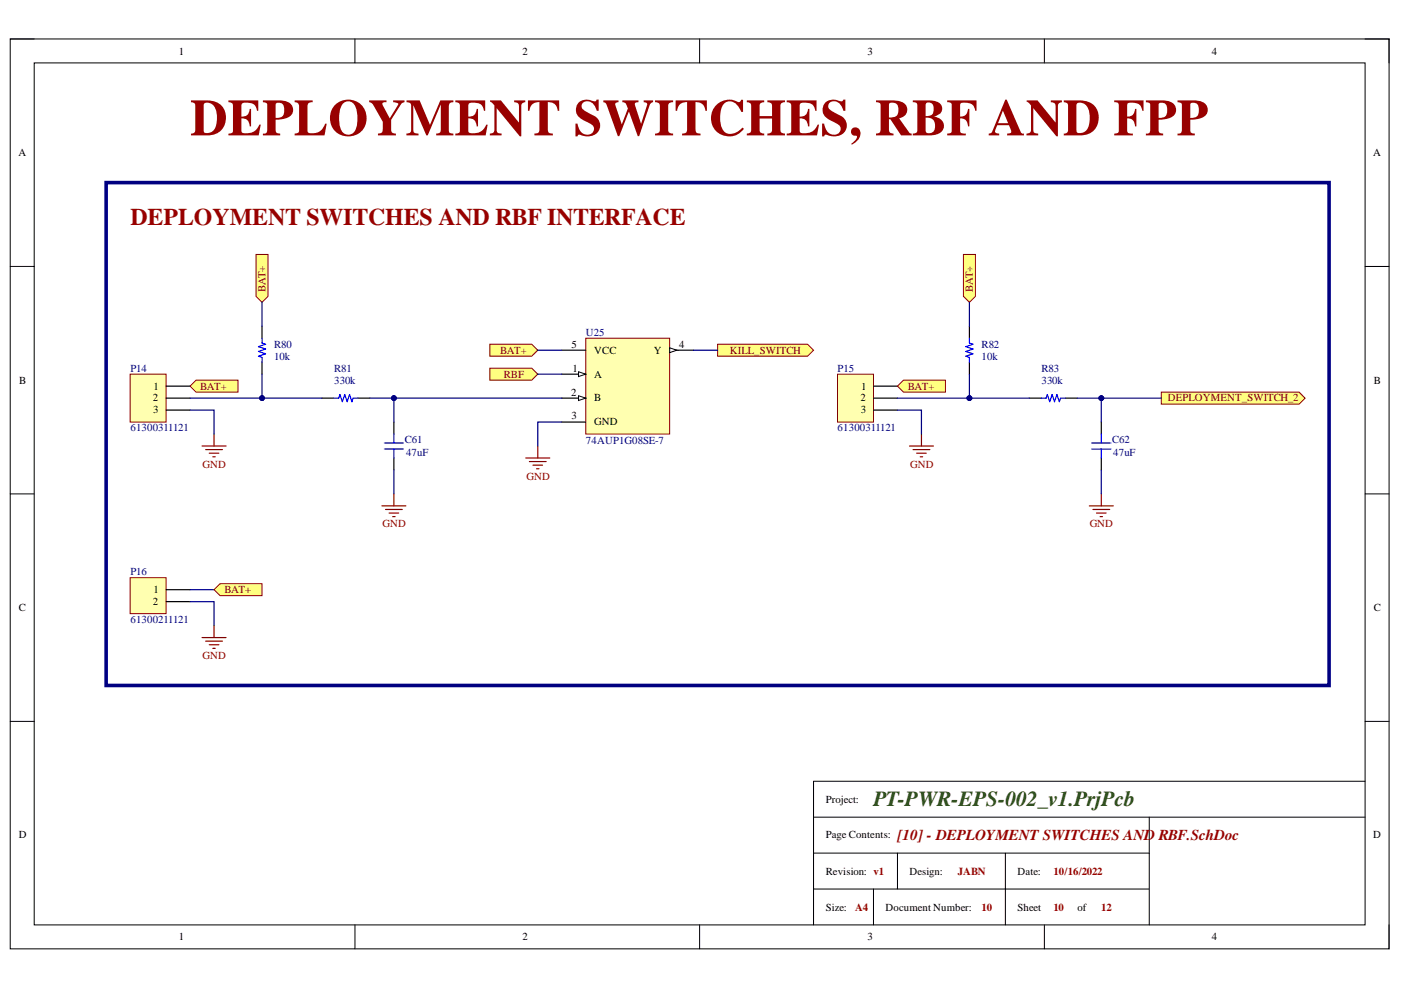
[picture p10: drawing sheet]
<svg xmlns="http://www.w3.org/2000/svg" width="297mm" height="210mm" viewBox="0 0 297 210" stroke-linecap="round" stroke-linejoin="round" font-family="sans-serif">
<path d="M2.2 8.3h292.3v192.9h-292.3z" fill="none" stroke="#000" stroke-width=".21"/>
<path d="M7.3 13.3h282.1v182.8h-282.1z" fill-rule="evenodd" fill="#fff"/>
<g fill="none" stroke="#000" stroke-width=".21">
<path d="M2.2 8.3h5.1M7.3 13.3h282.1v182.8h-282.1zM75.3 8.3v5M148.3 8.3v5M221.4 8.3v5M289.4 8.3h5.1v5M2.2 56.5h5.1M289.4 56.5h5.1M2.2 104.7h5.1M289.4 104.7h5.1M2.2 152.9h5.1M289.4 152.9h5.1"/>
<path d="M172.5 173.3h116.9M243.7 173.3v22.8M289.4 165.6h-116.9v30.5M75.3 196.1v5.1M148.3 196.1v5.1M172.5 180.9h71.2M172.5 188.5h71.2M185.2 188.5v7.6M190.3 180.9v7.6M213.2 180.9v15.2M221.4 196.1v5.1M294.5 196.1v5.1"/>
</g>
<path d="M27.6 79.3h7.6v10.2h-7.6z" fill-rule="evenodd" fill="#ffffb0"/>
<path d="M27.6 79.3h7.6v10.2h-7.6z" fill="none" stroke="#800000" stroke-width=".21"/>
<path d="M55.6 69.2v2.5M55.6 76.8v2.5M35.2 81.9h5.1M35.2 84.4h5.1M35.2 86.9h5.1M68.3 84.4h2.5M75.9 84.4h2.5M83.5 89.5v2.5M83.5 97.1v2.5" fill="none" stroke="#000" stroke-width=".25"/>
<path d="M42.8 94.6h5.1M43.6 95.3h3.6M44.4 96.1h2M45.1 96.9h.5M45.4 92v2.6M81 107.3h5.1M81.7 108h3.6M82.5 108.8h2M83.3 109.5h.5M83.5 104.7v2.6" fill="none" stroke="#800000" stroke-width=".25"/>
<path d="M55.6 71.7v1l.7 .3-1.5 .5 1.5 .5-1.5 .5 1.5 .5-1.5 .5 .8 .3v1M70.8 84.4h1l.3-.7 .5 1.5 .5-1.5 .5 1.5 .5-1.5 .5 1.5 .3-.8h1M81.5 93.9h4M81.5 95.2h4M83.5 92v1.9M83.5 95.2v1.9" fill="none" stroke="#00f" stroke-width=".25"/>
<path d="M177.6 79.3h7.6v10.2h-7.6z" fill-rule="evenodd" fill="#ffffb0"/>
<path d="M177.6 79.3h7.6v10.2h-7.6z" fill="none" stroke="#800000" stroke-width=".21"/>
<path d="M205.5 69.2v2.5M205.5 76.8v2.5M185.2 81.9h5.1M185.2 84.4h5.1M185.2 86.9h5.1M218.2 84.4h2.6M225.9 84.4h2.5M233.5 89.5v2.5M233.5 97.1v2.5" fill="none" stroke="#000" stroke-width=".25"/>
<path d="M192.8 94.6h5.1M193.6 95.3h3.5M194.3 96.1h2.1M195.1 96.9h.5M195.4 92v2.6M231 107.3h5M231.7 108h3.6M232.5 108.8h2M233.2 109.5h.5M233.5 104.7v2.6" fill="none" stroke="#800000" stroke-width=".25"/>
<path d="M205.5 71.7v1l.8 .3-1.5 .5 1.5 .5-1.5 .5 1.5 .5-1.5 .5 .7 .3v1M220.8 84.4h1l.3-.7 .5 1.5 .5-1.5 .5 1.5 .5-1.5 .5 1.5 .3-.8h1M231.5 93.9h4M231.5 95.2h4M233.5 92v1.9M233.5 95.2v1.9" fill="none" stroke="#00f" stroke-width=".25"/>
<path d="M246.2 83.1h29.2l1.3 1.3-1.3 1.3h-29.2z" fill-rule="evenodd" fill="#ffff80"/>
<path d="M246.2 83.1h29.2l1.3 1.3-1.3 1.3h-29.2z" fill="none" stroke="#800000" stroke-width=".21"/>
<path d="M22.5 38.7h259.3v106.6h-259.3z" fill="none" stroke="#000080" stroke-width=".76"/>
<path d="M40.3 81.9l1.3-1.3h8.9v2.5h-8.9z" fill-rule="evenodd" fill="#ffff80"/>
<path d="M40.3 81.9l1.3-1.3h8.9v2.5h-8.9z" fill="none" stroke="#800000" stroke-width=".21"/>
<path d="M54.3 53.9h2.5v8.9l-1.2 1.3-1.3-1.3z" fill-rule="evenodd" fill="#ffff80"/>
<path d="M54.3 53.9h2.5v8.9l-1.2 1.3-1.3-1.3z" fill="none" stroke="#800000" stroke-width=".21"/>
<path d="M190.3 81.9l1.2-1.3h8.9v2.5h-8.9z" fill-rule="evenodd" fill="#ffff80"/>
<path d="M190.3 81.9l1.2-1.3h8.9v2.5h-8.9z" fill="none" stroke="#800000" stroke-width=".21"/>
<path d="M204.3 53.9h2.5v8.9l-1.3 1.3-1.2-1.3z" fill-rule="evenodd" fill="#ffff80"/>
<path d="M204.3 53.9h2.5v8.9l-1.3 1.3-1.2-1.3z" fill="none" stroke="#800000" stroke-width=".21"/>
<path d="M124.2 71.7h17.8v20.3h-17.8z" fill-rule="evenodd" fill="#ffffb0"/>
<path d="M124.2 71.7h17.8v20.3h-17.8z" fill="none" stroke="#800000" stroke-width=".21"/>
<path d="M119.1 74.3h5.1M119.1 79.3h5.1" fill="none" stroke="#000" stroke-width=".25"/>
<path d="M122.7 78.8l1.5 .5-1.5 .5z" fill="#f8fcff"/>
<path d="M122.7 78.8l1.5 .5-1.5 .5z" fill="none" stroke="#000" stroke-width=".21"/>
<path d="M119.1 84.4h5.1" fill="none" stroke="#000" stroke-width=".25"/>
<path d="M122.7 83.9l1.5 .5-1.5 .5z" fill="#f8fcff"/>
<path d="M122.7 83.9l1.5 .5-1.5 .5z" fill="none" stroke="#000" stroke-width=".21"/>
<path d="M142 74.3h5.1M119.1 89.5h5.1" fill="none" stroke="#000" stroke-width=".25"/>
<path d="M142 73.7l1.5 .6-1.5 .5z" fill="#f8fcff"/>
<path d="M142 73.7l1.5 .6-1.5 .5z" fill="none" stroke="#000" stroke-width=".21"/>
<path d="M111.5 97.1h5.1M112.2 97.9h3.6M113 98.6h2M113.8 99.4h.5M114 94.6v2.5" fill="none" stroke="#800000" stroke-width=".25"/>
<path d="M152.1 73h19.1l1.3 1.3-1.3 1.2h-19.1z" fill-rule="evenodd" fill="#ffff80"/>
<path d="M152.1 73h19.1l1.3 1.3-1.3 1.2h-19.1z" fill="none" stroke="#800000" stroke-width=".21"/>
<path d="M103.9 78.1h8.8l1.3 1.2-1.3 1.3h-8.8z" fill-rule="evenodd" fill="#ffff80"/>
<path d="M103.9 78.1h8.8l1.3 1.2-1.3 1.3h-8.8z" fill="none" stroke="#800000" stroke-width=".21"/>
<path d="M103.9 73h8.8l1.3 1.3-1.3 1.2h-8.8z" fill-rule="evenodd" fill="#ffff80"/>
<path d="M103.9 73h8.8l1.3 1.3-1.3 1.2h-8.8z" fill="none" stroke="#800000" stroke-width=".21"/>
<path d="M27.6 122.5h7.6v7.6h-7.6z" fill-rule="evenodd" fill="#ffffb0"/>
<path d="M27.6 122.5h7.6v7.6h-7.6z" fill="none" stroke="#800000" stroke-width=".21"/>
<path d="M35.2 125h5.1M35.2 127.6h5.1" fill="none" stroke="#000" stroke-width=".25"/>
<path d="M55.6 79.3v5.1h-15.3M40.3 86.9h5.1v5.1" fill="none" stroke="#000080" stroke-width=".25"/>
<circle cx="55.6" cy="84.4" r=".51" fill="#000080"/>
<circle cx="55.6" cy="84.4" r=".51" fill="none" stroke="#000080" stroke-width=".21"/>
<path d="M55.6 84.4h12.7" fill="none" stroke="#000080" stroke-width=".25"/>
<circle cx="55.6" cy="84.4" r=".51" fill="#000080"/>
<circle cx="55.6" cy="84.4" r=".51" fill="none" stroke="#000080" stroke-width=".21"/>
<path d="M205.5 79.3v5.1h-15.2M83.5 99.6v5.1M190.3 86.9h5.1v5.1" fill="none" stroke="#000080" stroke-width=".25"/>
<circle cx="205.5" cy="84.4" r=".51" fill="#000080"/>
<circle cx="205.5" cy="84.4" r=".51" fill="none" stroke="#000080" stroke-width=".21"/>
<path d="M205.5 84.4h12.7" fill="none" stroke="#000080" stroke-width=".25"/>
<circle cx="205.5" cy="84.4" r=".51" fill="#000080"/>
<circle cx="205.5" cy="84.4" r=".51" fill="none" stroke="#000080" stroke-width=".21"/>
<path d="M233.5 84.4v5.1M233.5 99.6v5.1" fill="none" stroke="#000080" stroke-width=".25"/>
<circle cx="233.5" cy="84.4" r=".51" fill="#000080"/>
<circle cx="233.5" cy="84.4" r=".51" fill="none" stroke="#000080" stroke-width=".21"/>
<path d="M55.6 64.1v5.1M114 79.3h5.1M147.1 74.3h5M205.5 64.1v5.1M83.5 84.4v5.1M119.1 89.5h-5.1v5.1" fill="none" stroke="#000080" stroke-width=".25"/>
<circle cx="83.5" cy="84.4" r=".51" fill="#000080"/>
<circle cx="83.5" cy="84.4" r=".51" fill="none" stroke="#000080" stroke-width=".21"/>
<path d="M114 74.3h5.1M78.4 84.4h40.7" fill="none" stroke="#000080" stroke-width=".25"/>
<circle cx="83.5" cy="84.4" r=".51" fill="#000080"/>
<circle cx="83.5" cy="84.4" r=".51" fill="none" stroke="#000080" stroke-width=".21"/>
<path d="M228.4 84.4h17.8" fill="none" stroke="#000080" stroke-width=".25"/>
<circle cx="233.5" cy="84.4" r=".51" fill="#000080"/>
<circle cx="233.5" cy="84.4" r=".51" fill="none" stroke="#000080" stroke-width=".21"/>
<path d="M40.3 127.6h5.1v5M40.3 125h5.1" fill="none" stroke="#000080" stroke-width=".25"/>
<path d="M42.8 135.2h5.1M43.6 135.9h3.6M44.4 136.7h2M45.1 137.5h.5M45.4 132.6v2.6" fill="none" stroke="#800000" stroke-width=".25"/>
<path d="M45.4 125l1.3-1.2h8.9v2.5h-8.9z" fill-rule="evenodd" fill="#ffff80"/>
<path d="M45.4 125l1.3-1.2h8.9v2.5h-8.9z" fill="none" stroke="#800000" stroke-width=".21"/>
<text font-size="11" fill="#980000" x="40.3" y="28.7">DEPLOYMENT SWITCHES, RBF AND FPP</text>
<text font-size="5.1" fill="#980000" x="27.7" y="47.7">DEPLOYMENT SWITCHES AND RBF INTERFACE</text>
<text font-size="4.6" fill="#274e13" x="185.2" y="170.9">PT-PWR-EPS-002_v1.PrjPcb</text>
<text font-size="3.2" fill="#980000" x="190.3" y="178.1">[10] - DEPLOYMENT SWITCHES AND RBF.SchDoc</text>
<g font-size="2.3">
<text x="37.9" y="11.6">1</text>
<text x="110.8" y="11.6">2</text>
<text x="183.9" y="11.6">3</text>
<text x="256.9" y="11.6">4</text>
<text x="3.9" y="33.1">A</text>
<text x="291.2" y="33.1">A</text>
<text x="121.2" y="73.7">5</text>
<text x="126" y="75">VCC</text>
<text x="138.6" y="75">Y</text>
<text x="144" y="73.7">4</text>
<text x="4.1" y="81.3">B</text>
<text x="32.6" y="82.6">1</text>
<text x="121.1" y="83.9">2</text>
<text x="121.4" y="78.8">1</text>
<text x="126" y="80.1">A</text>
<text x="182.6" y="82.6">1</text>
<text x="291.3" y="81.3">B</text>
<text x="32.4" y="85.1">2</text>
<text x="32.5" y="87.7">3</text>
<text x="121.2" y="88.9">3</text>
<text x="126" y="85.1">B</text>
<text x="182.4" y="85.1">2</text>
<text x="182.5" y="87.7">3</text>
<text x="126" y="90.2">GND</text>
<text x="32.6" y="125.7">1</text>
<text x="4" y="129.5">C</text>
<text x="32.4" y="128.3">2</text>
<text x="291.3" y="129.5">C</text>
<text x="175.1" y="170.2">Project:</text>
<text x="4" y="177.8">D</text>
<text x="175.1" y="177.8">Page Contents:</text>
<text x="291.2" y="177.8">D</text>
<text x="175.1" y="185.5">Revision: v1</text>
<text x="192.8" y="185.5">Design:</text>
<text x="215.7" y="185.5">Date:</text>
<text x="175.1" y="193.1">Size:</text>
<text x="187.7" y="193.1">Document Number:</text>
<text x="215.7" y="193.1">Sheet</text>
<text x="228.4" y="193.1">of</text>
<text x="37.9" y="199.4">1</text>
<text x="110.8" y="199.4">2</text>
<text x="183.9" y="199.4">3</text>
<text x="256.9" y="199.4">4</text>
</g>
<g font-size="2.3" fill="#800000">
<text x="56.3" y="61.9" transform="rotate(-90 56.3 61.9)">BAT+</text>
<text x="206.3" y="61.9" transform="rotate(-90 206.3 61.9)">BAT+</text>
<text x="106" y="75">BAT+</text>
<text x="154.8" y="75">KILL_SWITCH</text>
<text x="42.5" y="82.6">BAT+</text>
<text x="106.8" y="80.1">RBF</text>
<text x="192.5" y="82.6">BAT+</text>
<text x="247.6" y="85.1">DEPLOYMENT_SWITCH_2</text>
<text x="43" y="99.1">GND</text>
<text x="111.6" y="101.7">GND</text>
<text x="193" y="99.1">GND</text>
<text x="81.1" y="111.8">GND</text>
<text x="231" y="111.8">GND</text>
<text x="47.6" y="125.7">BAT+</text>
<text x="43" y="139.8">GND</text>
</g>
<g font-size="2.3" fill="#000080">
<text x="124.2" y="71.2">U25</text>
<text x="58.1" y="76.3">10k</text>
<text x="58.1" y="73.7">R80</text>
<text x="208.1" y="76.3">10k</text>
<text x="208.1" y="73.7">R82</text>
<text x="27.7" y="78.8">P14</text>
<text x="70.9" y="78.8">R81</text>
<text x="70.9" y="81.3">330k</text>
<text x="177.6" y="78.8">P15</text>
<text x="220.8" y="78.8">R83</text>
<text x="220.8" y="81.3">330k</text>
<text x="27.7" y="91.5">61300311121</text>
<text x="85.8" y="93.8">C61</text>
<text x="124.2" y="94.1">74AUP1G08SE-7</text>
<text x="177.6" y="91.5">61300311121</text>
<text x="235.8" y="93.8">C62</text>
<text x="86.1" y="96.6">47uF</text>
<text x="236" y="96.6">47uF</text>
<text x="27.7" y="121.9">P16</text>
<text x="27.7" y="132.1">61300211121</text>
</g>
<g font-size="2.3" fill="#980000">
<text x="203" y="185.5">JABN</text>
<text x="223.3" y="185.5">10/16/2022</text>
<text x="181.3" y="193.1">A4</text>
<text x="208.1" y="193.1">10</text>
<text x="223.3" y="193.1">10</text>
<text x="233.5" y="193.1">12</text>
</g>
</svg>
